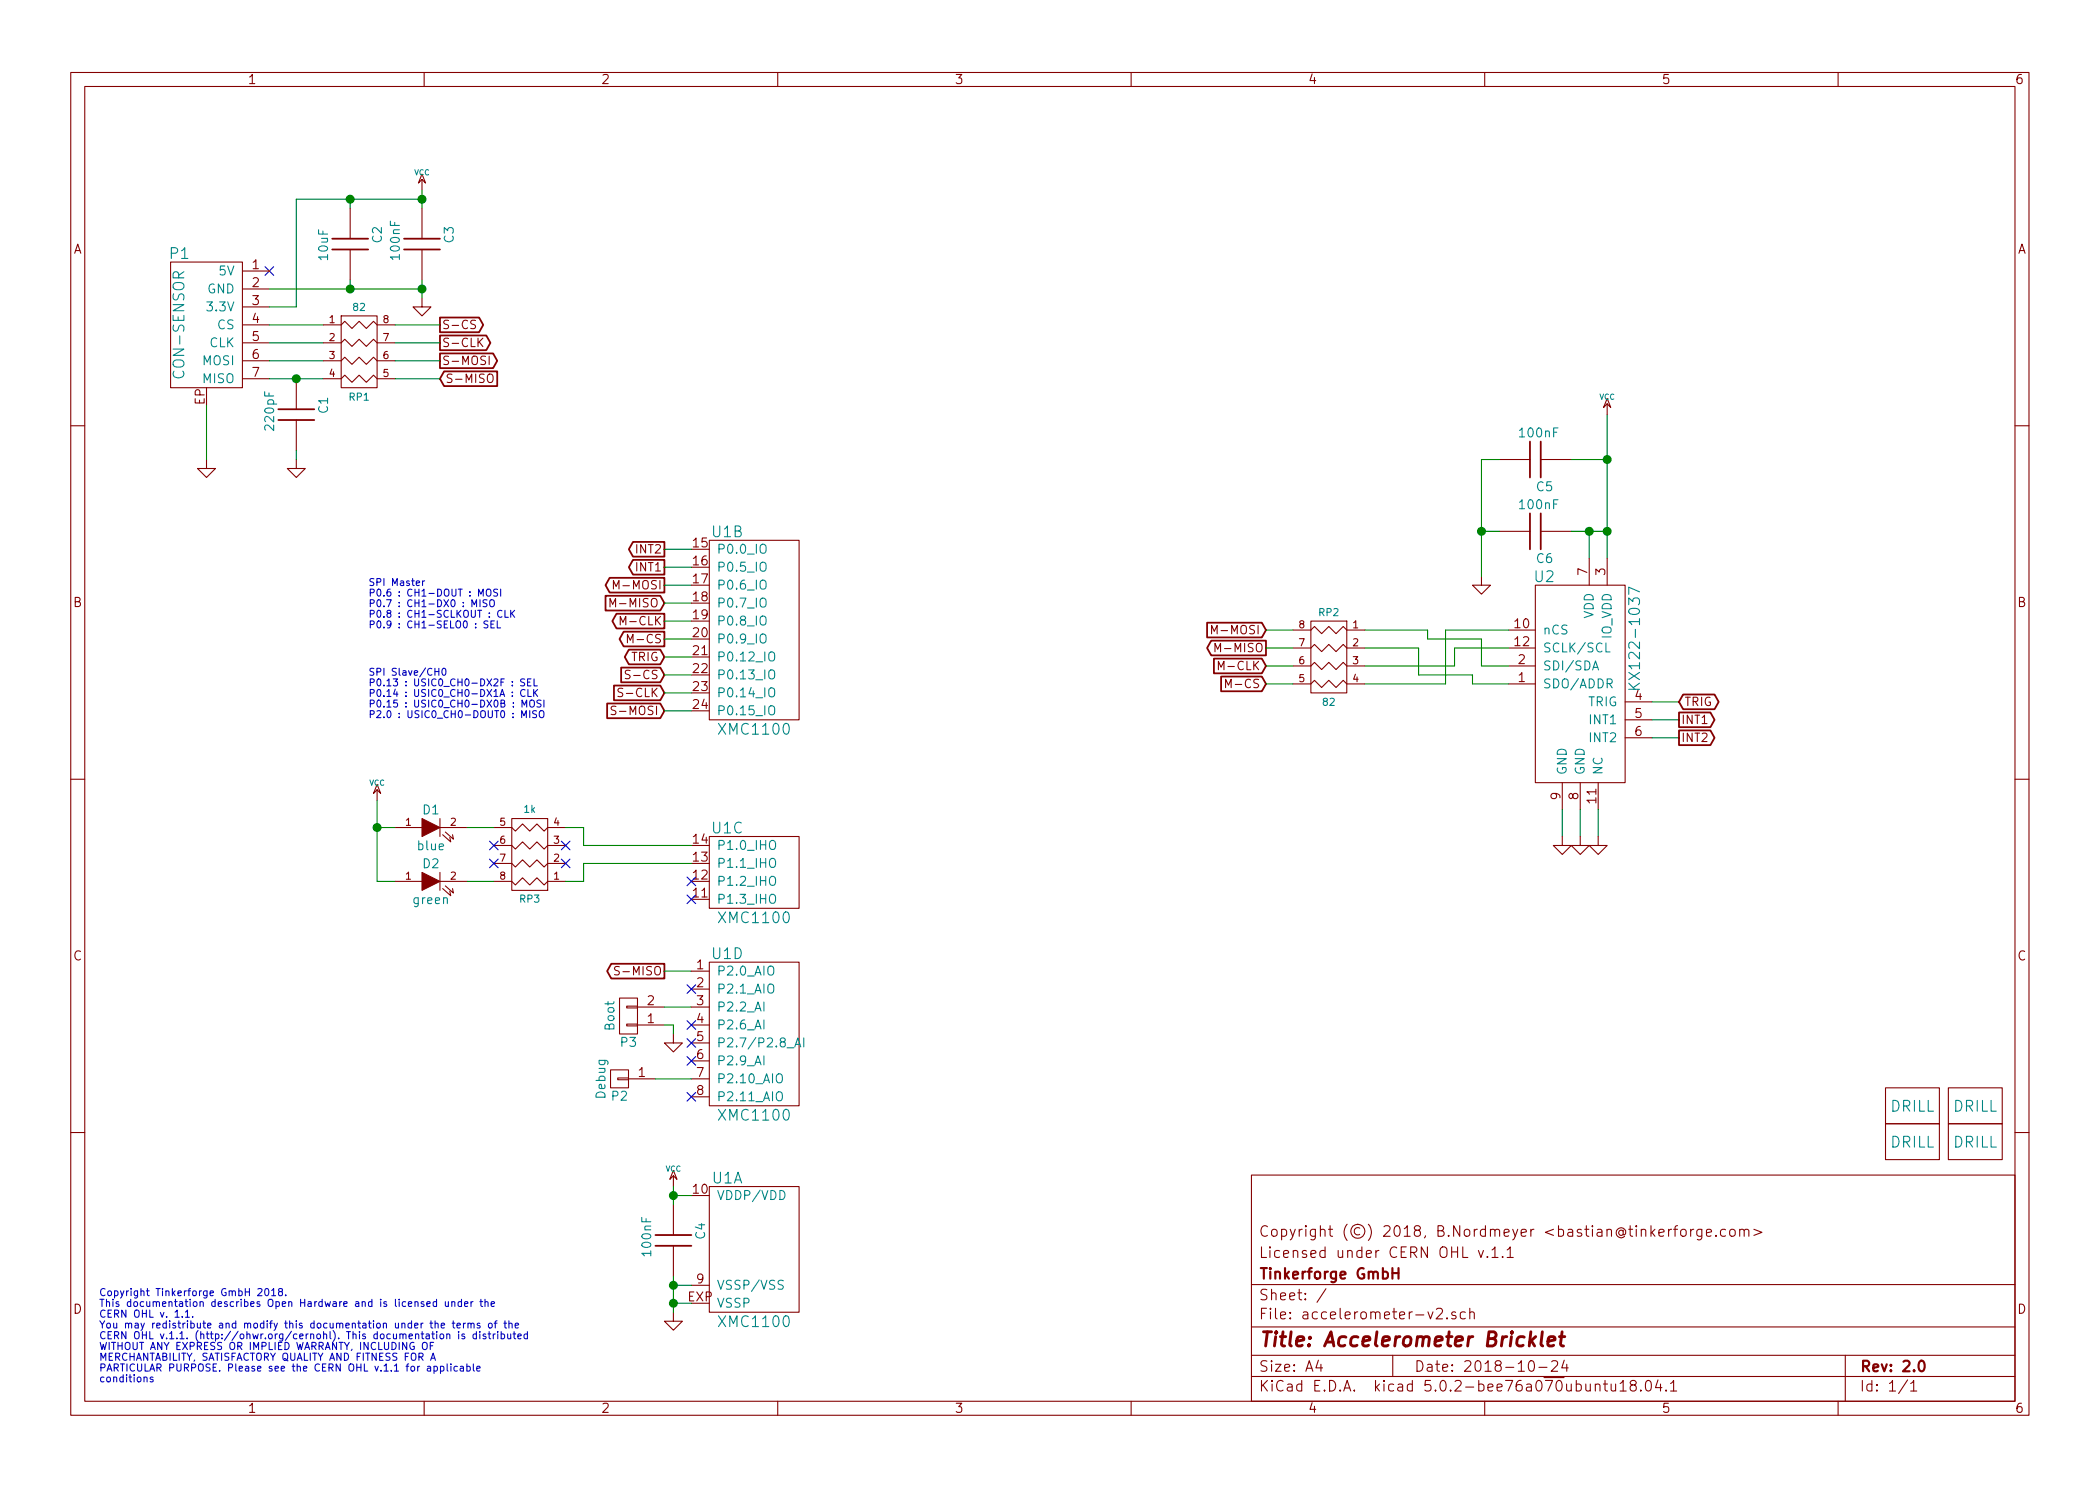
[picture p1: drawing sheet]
EESchema Schematic File Version 4
LIBS:accelerometer-v2-cache
EELAYER 26 0
EELAYER END
$Descr A4 11693 8268
encoding utf-8
Sheet 1 1
Title "Accelerometer Bricklet"
Date "2018-10-24"
Rev "2.0"
Comp "Tinkerforge GmbH"
Comment1 "Licensed under CERN OHL v.1.1"
Comment2 "Copyright (©) 2018, B.Nordmeyer <bastian@tinkerforge.com>"
Comment3 ""
Comment4 ""
$EndDescr
Text Notes 550  7700 0    40   ~ 0
Copyright Tinkerforge GmbH 2018.\nThis documentation describes Open Hardware and is licensed under the\nCERN OHL v. 1.1.\nYou may redistribute and modify this documentation under the terms of the\nCERN OHL v.1.1. (http://ohwr.org/cernohl). This documentation is distributed\nWITHOUT ANY EXPRESS OR IMPLIED WARRANTY, INCLUDING OF\nMERCHANTABILITY, SATISFACTORY QUALITY AND FITNESS FOR A\nPARTICULAR PURPOSE. Please see the CERN OHL v.1.1 for applicable\nconditions\n
NoConn ~ 1500 1500
$Comp
L tinkerforge:DRILL U3
U 1 1
P 10650 6150
F 0 "U3" H 10700 6200 60  0001 C CNN
F 1 "DRILL" H 10650 6150 60  0000 C CNN
F 2 "kicad-libraries:DRILL_NP" H 10650 6150 60  0001 C CNN
F 3 "" H 10650 6150 60  0001 C CNN
	1    10650 6150
	1    0    0    -1  
$EndComp
$Comp
L tinkerforge:DRILL U4
U 1 1
P 10650 6350
F 0 "U4" H 10700 6400 60  0001 C CNN
F 1 "DRILL" H 10650 6350 60  0000 C CNN
F 2 "kicad-libraries:DRILL_NP" H 10650 6350 60  0001 C CNN
F 3 "" H 10650 6350 60  0001 C CNN
	1    10650 6350
	1    0    0    -1  
$EndComp
$Comp
L tinkerforge:DRILL U6
U 1 1
P 11000 6350
F 0 "U6" H 11050 6400 60  0001 C CNN
F 1 "DRILL" H 11000 6350 60  0000 C CNN
F 2 "kicad-libraries:DRILL_NP" H 11000 6350 60  0001 C CNN
F 3 "" H 11000 6350 60  0001 C CNN
	1    11000 6350
	1    0    0    -1  
$EndComp
$Comp
L tinkerforge:DRILL U5
U 1 1
P 11000 6150
F 0 "U5" H 11050 6200 60  0001 C CNN
F 1 "DRILL" H 11000 6150 60  0000 C CNN
F 2 "kicad-libraries:DRILL_NP" H 11000 6150 60  0001 C CNN
F 3 "" H 11000 6150 60  0001 C CNN
	1    11000 6150
	1    0    0    -1  
$EndComp
$Comp
L tinkerforge:VCC #PWR01
U 1 1
P 2350 1050
F 0 "#PWR01" H 2350 1150 30  0001 C CNN
F 1 "VCC" H 2350 1150 30  0000 C CNN
F 2 "" H 2350 1050 60  0001 C CNN
F 3 "" H 2350 1050 60  0001 C CNN
	1    2350 1050
	1    0    0    -1  
$EndComp
$Comp
L tinkerforge:GND #PWR02
U 1 1
P 1150 2550
F 0 "#PWR02" H 1150 2550 30  0001 C CNN
F 1 "GND" H 1150 2480 30  0001 C CNN
F 2 "" H 1150 2550 60  0001 C CNN
F 3 "" H 1150 2550 60  0001 C CNN
	1    1150 2550
	1    0    0    -1  
$EndComp
$Comp
L tinkerforge:CON-SENSOR2 P1
U 1 1
P 1150 1800
F 0 "P1" H 1300 2200 60  0000 C CNN
F 1 "CON-SENSOR" V 1300 1800 60  0000 C CNN
F 2 "kicad-libraries:CON-SENSOR2" H 1150 1800 60  0001 C CNN
F 3 "" H 1150 1800 60  0001 C CNN
	1    1150 1800
	-1   0    0    -1  
$EndComp
$Comp
L tinkerforge:R_PACK4 RP2
U 1 1
P 7400 3850
F 0 "RP2" H 7400 4300 40  0000 C CNN
F 1 "82" H 7400 3800 40  0000 C CNN
F 2 "kicad-libraries:4X0402" H 7400 3850 60  0001 C CNN
F 3 "" H 7400 3850 60  0001 C CNN
	1    7400 3850
	-1   0    0    -1  
$EndComp
$Comp
L tinkerforge:XMC1XXX24 U1
U 1 1
P 4200 6950
F 0 "U1" H 4050 7350 60  0000 C CNN
F 1 "XMC1100" H 4200 6550 60  0000 C CNN
F 2 "kicad-libraries:QFN24-4x4mm-0.5mm" H 4350 7700 60  0001 C CNN
F 3 "" H 4350 7700 60  0000 C CNN
	1    4200 6950
	1    0    0    -1  
$EndComp
$Comp
L tinkerforge:XMC1XXX24 U1
U 2 1
P 4200 3500
F 0 "U1" H 4050 4050 60  0000 C CNN
F 1 "XMC1100" H 4200 2950 60  0000 C CNN
F 2 "kicad-libraries:QFN24-4x4mm-0.5mm" H 4350 4250 60  0001 C CNN
F 3 "" H 4350 4250 60  0000 C CNN
	2    4200 3500
	1    0    0    -1  
$EndComp
$Comp
L tinkerforge:XMC1XXX24 U1
U 3 1
P 4200 4850
F 0 "U1" H 4050 5100 60  0000 C CNN
F 1 "XMC1100" H 4200 4600 60  0000 C CNN
F 2 "kicad-libraries:QFN24-4x4mm-0.5mm" H 4350 5600 60  0001 C CNN
F 3 "" H 4350 5600 60  0000 C CNN
	3    4200 4850
	1    0    0    -1  
$EndComp
$Comp
L tinkerforge:XMC1XXX24 U1
U 4 1
P 4200 5750
F 0 "U1" H 4050 6200 60  0000 C CNN
F 1 "XMC1100" H 4200 5300 60  0000 C CNN
F 2 "kicad-libraries:QFN24-4x4mm-0.5mm" H 4350 6500 60  0001 C CNN
F 3 "" H 4350 6500 60  0000 C CNN
	4    4200 5750
	1    0    0    -1  
$EndComp
$Comp
L tinkerforge:C C3
U 1 1
P 2350 1350
F 0 "C3" V 2500 1350 50  0000 L CNN
F 1 "100nF" V 2200 1250 50  0000 L CNN
F 2 "kicad-libraries:C0603F" H 2350 1350 60  0001 C CNN
F 3 "" H 2350 1350 60  0001 C CNN
	1    2350 1350
	1    0    0    -1  
$EndComp
$Comp
L tinkerforge:C C2
U 1 1
P 1950 1350
F 0 "C2" V 2100 1350 50  0000 L CNN
F 1 "10uF" V 1800 1250 50  0000 L CNN
F 2 "kicad-libraries:C0805" H 1950 1350 60  0001 C CNN
F 3 "" H 1950 1350 60  0001 C CNN
	1    1950 1350
	1    0    0    -1  
$EndComp
$Comp
L tinkerforge:R_PACK4 RP1
U 1 1
P 2000 2150
F 0 "RP1" H 2000 2100 40  0000 C CNN
F 1 "82" H 2000 2600 40  0000 C CNN
F 2 "kicad-libraries:4X0402" H 2000 2150 60  0001 C CNN
F 3 "" H 2000 2150 60  0001 C CNN
	1    2000 2150
	1    0    0    -1  
$EndComp
$Comp
L tinkerforge:C C1
U 1 1
P 1650 2300
F 0 "C1" V 1800 2300 50  0000 L CNN
F 1 "220pF" V 1500 2200 50  0000 L CNN
F 2 "kicad-libraries:C0402F" H 1650 2300 60  0001 C CNN
F 3 "" H 1650 2300 60  0001 C CNN
	1    1650 2300
	1    0    0    -1  
$EndComp
$Comp
L tinkerforge:GND #PWR03
U 1 1
P 1650 2550
F 0 "#PWR03" H 1650 2550 30  0001 C CNN
F 1 "GND" H 1650 2480 30  0001 C CNN
F 2 "" H 1650 2550 60  0001 C CNN
F 3 "" H 1650 2550 60  0001 C CNN
	1    1650 2550
	1    0    0    -1  
$EndComp
Text GLabel 2450 1800 2    47   Output ~ 0
S-CS
Text GLabel 2450 1900 2    47   Output ~ 0
S-CLK
Text GLabel 2450 2000 2    47   Output ~ 0
S-MOSI
Text GLabel 2450 2100 2    47   Input ~ 0
S-MISO
$Comp
L tinkerforge:C C4
U 1 1
P 3750 6900
F 0 "C4" V 3900 6900 50  0000 L CNN
F 1 "100nF" V 3600 6800 50  0000 L CNN
F 2 "kicad-libraries:C0603F" H 3750 6900 60  0001 C CNN
F 3 "" H 3750 6900 60  0001 C CNN
	1    3750 6900
	1    0    0    -1  
$EndComp
$Comp
L tinkerforge:GND #PWR04
U 1 1
P 3750 7300
F 0 "#PWR04" H 3750 7300 30  0001 C CNN
F 1 "GND" H 3750 7230 30  0001 C CNN
F 2 "" H 3750 7300 60  0001 C CNN
F 3 "" H 3750 7300 60  0001 C CNN
	1    3750 7300
	1    0    0    -1  
$EndComp
$Comp
L tinkerforge:VCC #PWR05
U 1 1
P 3750 6600
F 0 "#PWR05" H 3750 6700 30  0001 C CNN
F 1 "VCC" H 3750 6700 30  0000 C CNN
F 2 "" H 3750 6600 60  0001 C CNN
F 3 "" H 3750 6600 60  0001 C CNN
	1    3750 6600
	1    0    0    -1  
$EndComp
Text GLabel 3700 3750 0    47   Input ~ 0
S-CS
Text GLabel 3700 3850 0    47   Input ~ 0
S-CLK
Text GLabel 3700 3950 0    47   Input ~ 0
S-MOSI
Text GLabel 3700 5400 0    47   Output ~ 0
S-MISO
Text GLabel 7050 3800 0    47   Input ~ 0
M-CS
Text GLabel 7050 3700 0    47   Input ~ 0
M-CLK
Text GLabel 7050 3500 0    47   Input ~ 0
M-MOSI
Text GLabel 7050 3600 0    47   Output ~ 0
M-MISO
Text GLabel 3700 3550 0    47   Output ~ 0
M-CS
Text GLabel 3700 3450 0    47   Output ~ 0
M-CLK
Text GLabel 3700 3250 0    47   Output ~ 0
M-MOSI
Text GLabel 3700 3350 0    47   Input ~ 0
M-MISO
$Comp
L tinkerforge:LED D1
U 1 1
P 2400 4600
F 0 "D1" H 2400 4700 50  0000 C CNN
F 1 "blue" H 2400 4500 50  0000 C CNN
F 2 "kicad-libraries:D0603F" H 2400 4600 50  0001 C CNN
F 3 "" H 2400 4600 50  0000 C CNN
	1    2400 4600
	1    0    0    -1  
$EndComp
$Comp
L tinkerforge:CONN_01X01 P2
U 1 1
P 3450 6000
F 0 "P2" H 3450 6100 50  0000 C CNN
F 1 "Debug" V 3550 6000 50  0000 C CNN
F 2 "kicad-libraries:DEBUG_PAD" H 3450 6000 50  0001 C CNN
F 3 "" H 3450 6000 50  0000 C CNN
	1    3450 6000
	-1   0    0    1   
$EndComp
$Comp
L tinkerforge:CONN_01X02 P3
U 1 1
P 3500 5650
F 0 "P3" H 3500 5800 50  0000 C CNN
F 1 "Boot" V 3600 5650 50  0000 C CNN
F 2 "kicad-libraries:SolderJumper" H 3500 5650 50  0001 C CNN
F 3 "" H 3500 5650 50  0000 C CNN
	1    3500 5650
	-1   0    0    1   
$EndComp
$Comp
L tinkerforge:GND #PWR06
U 1 1
P 3750 5750
F 0 "#PWR06" H 3750 5750 30  0001 C CNN
F 1 "GND" H 3750 5680 30  0001 C CNN
F 2 "" H 3750 5750 60  0001 C CNN
F 3 "" H 3750 5750 60  0001 C CNN
	1    3750 5750
	1    0    0    -1  
$EndComp
Text Notes 2050 3500 0    39   ~ 0
SPI Master\nP0.6 : CH1-DOUT : MOSI\nP0.7 : CH1-DX0 : MISO\nP0.8 : CH1-SCLKOUT : CLK\nP0.9 : CH1-SELO0 : SEL
Text Notes 2050 4000 0    39   ~ 0
SPI Slave/CH0\nP0.13 : USIC0_CH0-DX2F : SEL\nP0.14 : USIC0_CH0-DX1A : CLK\nP0.15 : USIC0_CH0-DX0B : MOSI\nP2.0 : USIC0_CH0-DOUT0 : MISO
$Comp
L tinkerforge:VCC #PWR07
U 1 1
P 2100 4450
F 0 "#PWR07" H 2100 4550 30  0001 C CNN
F 1 "VCC" H 2100 4550 30  0000 C CNN
F 2 "" H 2100 4450 60  0001 C CNN
F 3 "" H 2100 4450 60  0001 C CNN
	1    2100 4450
	1    0    0    -1  
$EndComp
$Comp
L tinkerforge:GND #PWR08
U 1 1
P 2350 1650
F 0 "#PWR08" H 2350 1650 30  0001 C CNN
F 1 "GND" H 2350 1580 30  0001 C CNN
F 2 "" H 2350 1650 60  0001 C CNN
F 3 "" H 2350 1650 60  0001 C CNN
	1    2350 1650
	1    0    0    -1  
$EndComp
Connection ~ 1950 1100
Wire Wire Line
	1950 1150 1950 1100
Connection ~ 2350 1100
Wire Wire Line
	2350 1050 2350 1100
Wire Wire Line
	1650 1100 1950 1100
Connection ~ 1950 1600
Wire Wire Line
	1950 1550 1950 1600
Connection ~ 2350 1600
Wire Wire Line
	2350 1550 2350 1600
Wire Wire Line
	3250 4800 3850 4800
Wire Wire Line
	7050 3500 7200 3500
Wire Wire Line
	3850 3250 3700 3250
Wire Wire Line
	3700 3350 3850 3350
Wire Wire Line
	3850 3450 3700 3450
Wire Wire Line
	3700 3550 3850 3550
Wire Wire Line
	7050 3800 7200 3800
Wire Wire Line
	7200 3700 7050 3700
Wire Wire Line
	7050 3600 7200 3600
Wire Wire Line
	3850 5400 3700 5400
Wire Wire Line
	3700 3950 3850 3950
Wire Wire Line
	3850 3850 3700 3850
Wire Wire Line
	3700 3750 3850 3750
Connection ~ 3750 6650
Wire Wire Line
	3750 6600 3750 6650
Wire Wire Line
	3850 6650 3750 6650
Connection ~ 3750 7150
Connection ~ 3750 7250
Wire Wire Line
	3750 7150 3850 7150
Wire Wire Line
	3750 7100 3750 7150
Wire Wire Line
	3850 7250 3750 7250
Wire Wire Line
	2450 1800 2200 1800
Wire Wire Line
	2200 1900 2450 1900
Wire Wire Line
	2450 2000 2200 2000
Wire Wire Line
	2200 2100 2450 2100
Connection ~ 1650 2100
Wire Wire Line
	1650 2550 1650 2500
Wire Wire Line
	1800 1800 1500 1800
Wire Wire Line
	1500 1900 1800 1900
Wire Wire Line
	1800 2000 1500 2000
Wire Wire Line
	1500 2100 1650 2100
Wire Wire Line
	1500 1600 1950 1600
Wire Wire Line
	1150 2250 1150 2550
Wire Wire Line
	1650 1700 1500 1700
Wire Wire Line
	1650 1100 1650 1700
$Comp
L tinkerforge:KX122-1037 U2
U 1 1
P 8800 3800
F 0 "U2" H 8600 4400 60  0000 C CNN
F 1 "KX122-1037" V 9100 4050 60  0000 C CNN
F 2 "kicad-libraries:KX122-1037" H 10000 3400 60  0001 C CNN
F 3 "" H 10000 3400 60  0000 C CNN
	1    8800 3800
	1    0    0    -1  
$EndComp
$Comp
L tinkerforge:C C5
U 1 1
P 8550 2550
F 0 "C5" V 8700 2550 50  0000 L CNN
F 1 "100nF" V 8400 2450 50  0000 L CNN
F 2 "kicad-libraries:C0603F" H 8550 2550 60  0001 C CNN
F 3 "" H 8550 2550 60  0001 C CNN
	1    8550 2550
	0    1    1    0   
$EndComp
$Comp
L tinkerforge:C C6
U 1 1
P 8550 2950
F 0 "C6" V 8700 2950 50  0000 L CNN
F 1 "100nF" V 8400 2850 50  0000 L CNN
F 2 "kicad-libraries:C0603F" H 8550 2950 60  0001 C CNN
F 3 "" H 8550 2950 60  0001 C CNN
	1    8550 2950
	0    1    1    0   
$EndComp
Wire Wire Line
	8850 3100 8850 2950
Wire Wire Line
	8750 2950 8850 2950
Wire Wire Line
	8950 2300 8950 2550
Wire Wire Line
	8950 2550 8750 2550
Wire Wire Line
	8700 4500 8700 4650
Wire Wire Line
	8800 4500 8800 4650
Wire Wire Line
	8900 4500 8900 4650
$Comp
L tinkerforge:GND #PWR09
U 1 1
P 8700 4650
F 0 "#PWR09" H 8700 4650 30  0001 C CNN
F 1 "GND" H 8700 4580 30  0001 C CNN
F 2 "" H 8700 4650 60  0001 C CNN
F 3 "" H 8700 4650 60  0001 C CNN
	1    8700 4650
	1    0    0    -1  
$EndComp
$Comp
L tinkerforge:GND #PWR010
U 1 1
P 8800 4650
F 0 "#PWR010" H 8800 4650 30  0001 C CNN
F 1 "GND" H 8800 4580 30  0001 C CNN
F 2 "" H 8800 4650 60  0001 C CNN
F 3 "" H 8800 4650 60  0001 C CNN
	1    8800 4650
	1    0    0    -1  
$EndComp
$Comp
L tinkerforge:GND #PWR011
U 1 1
P 8900 4650
F 0 "#PWR011" H 8900 4650 30  0001 C CNN
F 1 "GND" H 8900 4580 30  0001 C CNN
F 2 "" H 8900 4650 60  0001 C CNN
F 3 "" H 8900 4650 60  0001 C CNN
	1    8900 4650
	1    0    0    -1  
$EndComp
$Comp
L tinkerforge:VCC #PWR012
U 1 1
P 8950 2300
F 0 "#PWR012" H 8950 2400 30  0001 C CNN
F 1 "VCC" H 8950 2400 30  0000 C CNN
F 2 "" H 8950 2300 60  0001 C CNN
F 3 "" H 8950 2300 60  0001 C CNN
	1    8950 2300
	1    0    0    -1  
$EndComp
Wire Wire Line
	9200 4000 9350 4000
Wire Wire Line
	9200 4100 9350 4100
Wire Wire Line
	9200 3900 9350 3900
Text GLabel 9350 3900 2    47   BiDi ~ 0
TRIG
Text GLabel 9350 4000 2    47   Output ~ 0
INT1
Text GLabel 9350 4100 2    47   Output ~ 0
INT2
Text GLabel 3700 3650 0    47   BiDi ~ 0
TRIG
Text GLabel 3700 3150 0    47   Output ~ 0
INT1
Text GLabel 3700 3050 0    47   Output ~ 0
INT2
Wire Wire Line
	3700 3050 3850 3050
Wire Wire Line
	3700 3150 3850 3150
Wire Wire Line
	3850 3650 3700 3650
Connection ~ 8950 2550
Wire Wire Line
	8350 2550 8250 2550
Wire Wire Line
	8250 2550 8250 2950
Wire Wire Line
	8250 2950 8350 2950
Connection ~ 8250 2950
$Comp
L tinkerforge:GND #PWR013
U 1 1
P 8250 3200
F 0 "#PWR013" H 8250 3200 30  0001 C CNN
F 1 "GND" H 8250 3130 30  0001 C CNN
F 2 "" H 8250 3200 60  0001 C CNN
F 3 "" H 8250 3200 60  0001 C CNN
	1    8250 3200
	1    0    0    -1  
$EndComp
Wire Wire Line
	7600 3800 8050 3800
Wire Wire Line
	8050 3800 8050 3500
Wire Wire Line
	8050 3500 8400 3500
Wire Wire Line
	7600 3700 8100 3700
Wire Wire Line
	8100 3700 8100 3600
Wire Wire Line
	8100 3600 8400 3600
Wire Wire Line
	7600 3600 7900 3600
Wire Wire Line
	7950 3550 7950 3500
Wire Wire Line
	7950 3500 7600 3500
Wire Wire Line
	3850 6000 3650 6000
Connection ~ 8950 2950
Connection ~ 8850 2950
$Comp
L tinkerforge:R_PACK4 RP3
U 1 1
P 2950 4550
F 0 "RP3" H 2950 5000 40  0000 C CNN
F 1 "1k" H 2950 4500 40  0000 C CNN
F 2 "kicad-libraries:4X0603" H 2950 4550 60  0001 C CNN
F 3 "" H 2950 4550 60  0001 C CNN
	1    2950 4550
	-1   0    0    1   
$EndComp
$Comp
L tinkerforge:LED D2
U 1 1
P 2400 4900
F 0 "D2" H 2400 5000 50  0000 C CNN
F 1 "green" H 2400 4800 50  0000 C CNN
F 2 "kicad-libraries:D0603F" H 2400 4900 50  0001 C CNN
F 3 "" H 2400 4900 50  0000 C CNN
	1    2400 4900
	1    0    0    -1  
$EndComp
Wire Wire Line
	3850 4700 3250 4700
Wire Wire Line
	3250 4700 3250 4600
Wire Wire Line
	3250 4600 3150 4600
Wire Wire Line
	3250 4800 3250 4900
Wire Wire Line
	3250 4900 3150 4900
Wire Wire Line
	2750 4600 2600 4600
Wire Wire Line
	2750 4900 2600 4900
Wire Wire Line
	2200 4900 2100 4900
Wire Wire Line
	2100 4900 2100 4600
Wire Wire Line
	2200 4600 2100 4600
Connection ~ 2100 4600
NoConn ~ 3150 4700
NoConn ~ 3150 4800
NoConn ~ 2750 4800
NoConn ~ 2750 4700
NoConn ~ 3850 4900
NoConn ~ 3850 5000
NoConn ~ 3850 5500
NoConn ~ 3850 5900
NoConn ~ 3850 5800
NoConn ~ 3850 5700
NoConn ~ 3850 6100
Wire Wire Line
	3700 5600 3850 5600
Wire Wire Line
	3700 5700 3750 5700
Wire Wire Line
	3750 5700 3750 5750
Wire Wire Line
	1950 1100 2350 1100
Wire Wire Line
	2350 1100 2350 1150
Wire Wire Line
	1950 1600 2350 1600
Wire Wire Line
	2350 1600 2350 1650
Wire Wire Line
	3750 6650 3750 6700
Wire Wire Line
	3750 7150 3750 7250
Wire Wire Line
	3750 7250 3750 7300
Wire Wire Line
	1650 2100 1800 2100
Wire Wire Line
	8950 2550 8950 2950
Wire Wire Line
	8250 2950 8250 3200
Wire Wire Line
	8950 2950 8950 3100
Wire Wire Line
	8850 2950 8950 2950
Wire Wire Line
	2100 4600 2100 4450
Wire Wire Line
	8400 3700 8250 3700
Wire Wire Line
	8250 3700 8250 3550
Wire Wire Line
	8250 3550 7950 3550
Wire Wire Line
	7900 3750 8200 3750
Wire Wire Line
	8200 3750 8200 3800
Wire Wire Line
	8200 3800 8400 3800
Wire Wire Line
	7900 3600 7900 3750
$EndSCHEMATC
